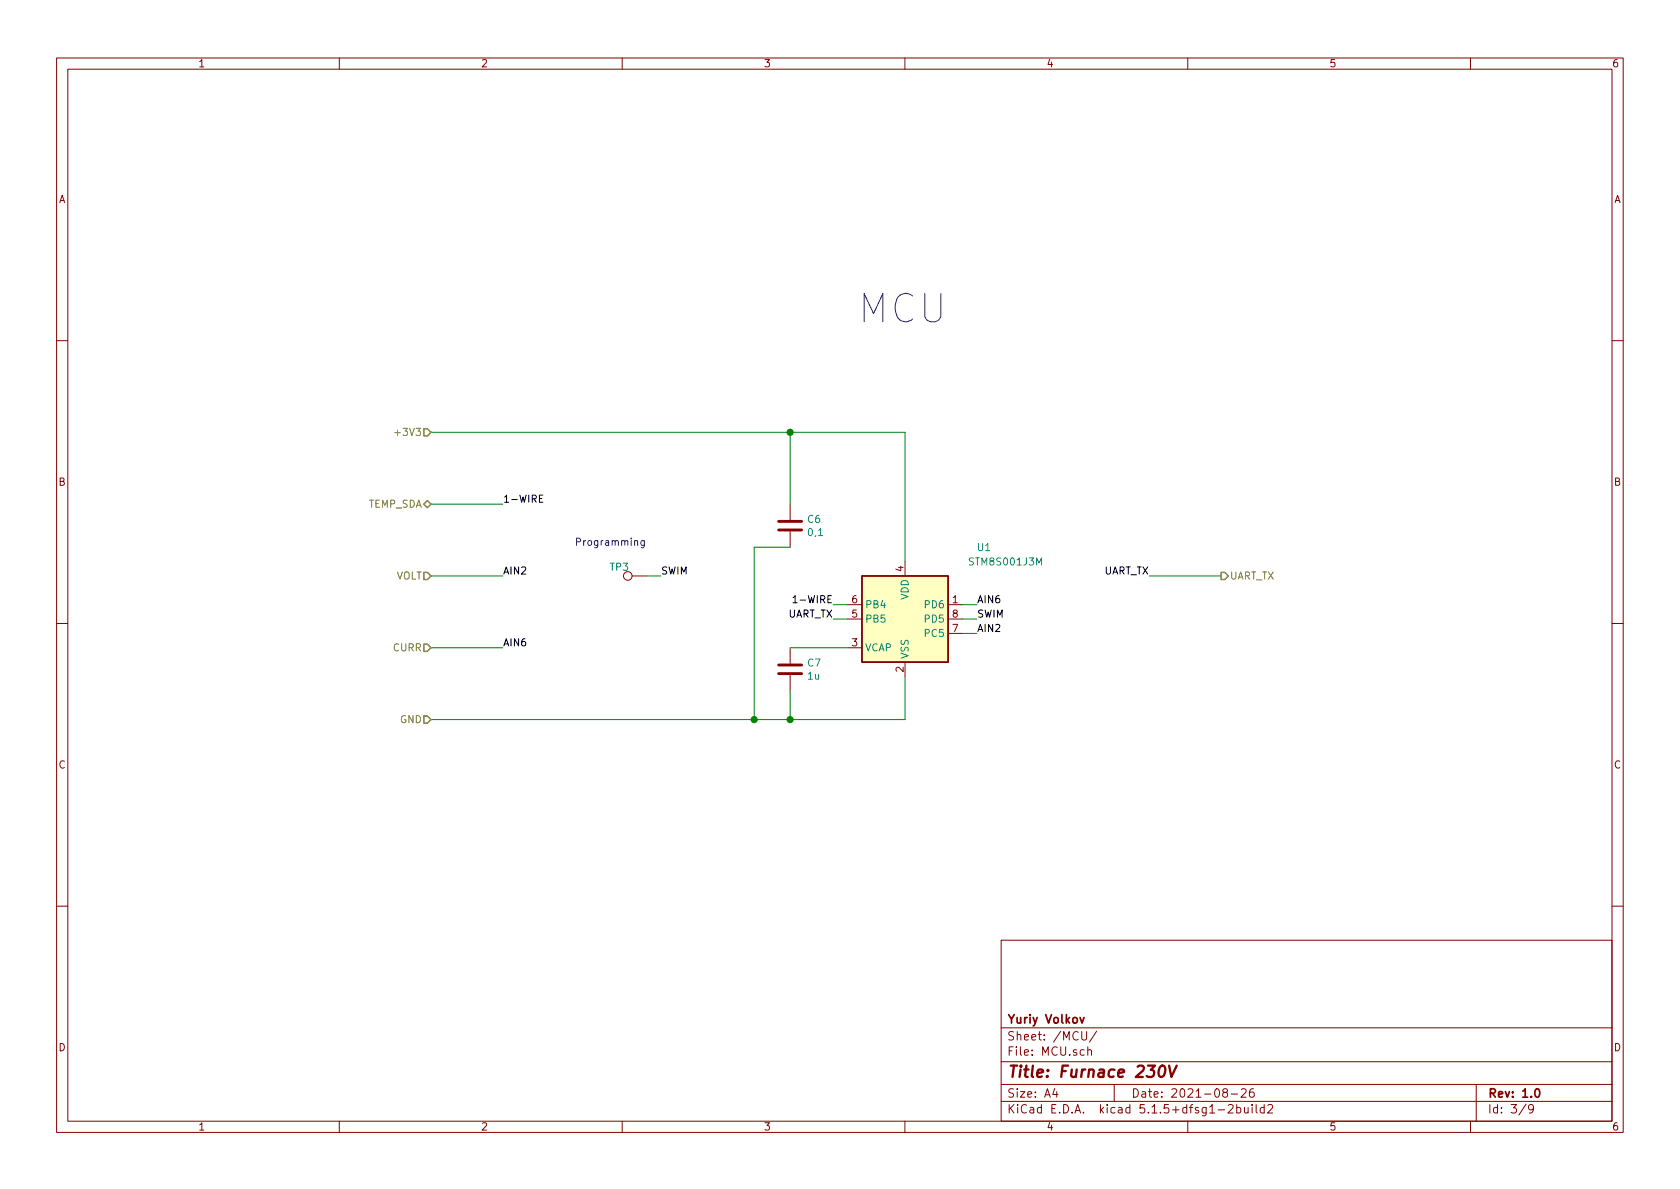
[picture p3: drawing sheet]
<svg xmlns="http://www.w3.org/2000/svg" width="297mm" height="210mm" viewBox="0 0 297 210" stroke-linecap="round" stroke-linejoin="round" font-family="sans-serif">
<g fill="none" stroke="#840000" stroke-width=".18">
<path d="M10 10.3h277v189.9h-277zM12 12.2h273v186.1h-273zM60 10.3v1.9M110 10.3v1.9M160 10.3v1.9M210 10.3v1.9M260 10.3v1.9M10 60.2h2M285 60.2h2M139.7 89.1v2.8M139.7 94v2.8M160 99.3v2.5"/>
<path d="M10 110.3h2M111.8 101.8h2.5M139.7 114.5v2.8M139.7 119.4v2.8M149.9 106.9h2.5M149.9 114.5h2.5M149.9 109.5h2.5M160 117.1v2.5M167.6 106.9h2.6M167.6 109.5h2.6M167.6 112h2.6M285 110.3h2"/>
<path d="M10 160.2h2M177 166.3h108v32h-108zM285 160.2h2M60 198.3v1.9M110 198.3v1.9M160 198.3v1.9M177 194.8h108M177 191.8h108M177 187.8h108M177 181.8h108M186.5 192.5l-.4 1h1M186.8 193v1"/>
<path d="M191.3 182.4v1.2l.3 .3h.2l.3-.3v-1.2M192.3 185.7h.1a.37 .37 0 0 1 .6 .1v.8M192.3 185.1v1.5M193.9 182.3l-1.3 2M197 191.8v3M210 198.3v1.9M215.4 196.3h1.1M216.5 193.2l-.3-.3 .1-.2a.48 .48 0 0 1 .6-.1l.1 .2-.1 .3-.6 .1a.48 .48 0 0 0 0 .7l.2 .1 .5-.1v-.4l-.2-.3M217.2 195.5l.2-.2h.4l.2 .5-.9 1h.9M217.7 193.5h1.1M218.7 195.9l.4-.1 .3 .3-.1 .6h-.6M218.7 195.3v1.5"/>
<path d="M219.5 192.7l.2-.2h.3l.3 .2v.3v.2l-.9 .8h.9M220 195.8l.1 .9 .3 .1 .3-.1M220.7 195.8v1M221.4 195.3v.2M221.4 195.8v1M221.6 192.5a.59 .59 0 0 0-.7 .7l.1 .7 .2 .1 .5-.1 .1-.5-.2-.2-.4-.1-.3 .3M222.1 195.3v1.3l.2 .2M223.5 195.9l-.4-.1-.3 .3 .1 .6 .2 .1 .4-.1M223.5 195.3v1.5M224.2 195.5l.2-.2h.3l.3 .5-.9 1h.9M260 198.3v1.9M261 191.8v6.5"/>
<path d="M269.8 195.2l-1.2 2M271.1 196l-.3 .3-.4-.1-.1-.2v-.4l.1-.2 .4-.1 .2 .2a1.19 1.19 0 0 1-.2 1.2l-.4 .1"/>
<circle cx="111" cy="101.8" r=".76"/>
</g>
<path d="M191 179.9l.3 1 .4-1M271.5 192.7l.2-.2a.81 .81 0 0 1 .6 .6 .81 .81 0 0 1-.3 .8l-.1 .1a.79 .79 0 0 1-.4-1.3z" fill="none" stroke="#840000" stroke-width=".3"/>
<path d="M205.2 188.6a.45 .45 0 0 1 .4-.2 .45 .45 0 0 1 .4 .4 1.15 1.15 0 0 1-.8 1.6l-.2-.1a1.5 1.5 0 0 1 .2-1.7zM206.7 188.4l.4 2 1-2" fill="none" stroke="#840000" stroke-width=".41"/>
<path d="M137.7 93.7h4M137.7 92.2h4M137.7 119.1h4M137.7 117.6h4" fill="none" stroke="#840000" stroke-width=".51"/>
<path d="M152.4 101.8h15.2v15.3h-15.2z" fill="#ffffc2" stroke="#ffffc2" stroke-width=".18"/>
<path d="M152.4 101.8h15.2v15.3h-15.2z" fill="none" stroke="#840000" stroke-width=".25"/>
<g fill="none" stroke="#008400" stroke-width=".18">
<path d="M76.2 76.4h83.8v22.9M139.7 76.4v12.7M76.2 89.1h12.7M139.7 96.8h-6.4v30.4M76.2 101.8h12.7M76.2 114.5h12.7M114.3 101.8h2.5M139.7 114.5h10.2M147.3 106.9h2.6M147.3 109.5h2.6M160 119.6v7.6h-83.8M170.2 106.9h2.5"/>
<path d="M170.2 109.5h2.5M170.2 112h2.5M203.2 101.8h12.7M139.7 122.2v5"/>
</g>
<path d="M74.9 75.8h.7l.6 .6-.6 .7h-.7zM74.9 89.1l.7-.6 .6 .6-.6 .7zM74.9 101.2h.7l.6 .6-.6 .7h-.7zM74.9 113.9h.7l.6 .6-.6 .7h-.7zM215.9 101.2h.6l.7 .6-.7 .7h-.6zM74.9 126.6h.7l.6 .6-.6 .7h-.7z" fill="none" stroke="#848400" stroke-width=".25"/>
<path d="M69.8 76.5h1" fill="none" stroke="#848400" stroke-width=".18"/>
<path d="M95.4 88.2h.4M96 87.5h-.6v1.3h.6M140.2 105.7l.4-.4v1.3M140.2 106.6h.7" fill="none" stroke="#000" stroke-width=".18"/>
<path d="M101.9 95.8h.6l.2-.2-.1-.3-.2-.1h-.5v1.2" fill="none" stroke="#0000c2" stroke-width=".18"/>
<g fill="#008400" stroke="#008400" stroke-width=".25">
<circle cx="139.7" cy="76.4" r=".51"/>
<circle cx="133.4" cy="127.2" r=".51"/>
<circle cx="139.7" cy="127.2" r=".51"/>
</g>
<text font-size="7" fill="#0000c2" x="151.8" y="57.1">MCU</text>
<text font-size="2.8" fill="#840000" x="178" y="190.5">Title: Furnace 230V</text>
<g font-size="2.1" fill="#840000">
<text x="178" y="184">Sheet: /MCU/</text>
<text x="178" y="181">Yuriy Volkov</text>
<text x="178" y="186.7">File: MCU.sch</text>
<text x="178" y="196.9">KiCad E.D.A. kicad 5.1.5+dfsg1-2build2</text>
<text x="178" y="194.1">Size: A4</text>
<text x="200" y="194.1">Date: 2021-08-26</text>
<text x="263" y="194.1">Rev: 1.0</text>
<text x="263" y="196.9">Id: 3/9</text>
</g>
<g font-size="1.8" fill="#840000">
<text x="35" y="11.9">1</text>
<text x="85" y="11.9">2</text>
<text x="135" y="11.9">3</text>
<text x="185" y="11.9">4</text>
<text x="235" y="11.9">5</text>
<text x="285" y="11.9">6</text>
<text x="10.4" y="35.9">A</text>
<text x="285.4" y="35.9">A</text>
<text x="10.4" y="85.9">B</text>
<text x="285.4" y="85.9">B</text>
<text x="159.8" y="101.1" transform="rotate(-90 159.8 101.1)">4</text>
<text x="150.6" y="106.7">6</text>
<text x="168.4" y="106.7">1</text>
<text x="150.6" y="109.2">5</text>
<text x="168.4" y="111.8">7</text>
<text x="168.4" y="109.2">8</text>
<text x="150.6" y="114.3">3</text>
<text x="159.8" y="118.8" transform="rotate(-90 159.8 118.8)">2</text>
<text x="10.4" y="135.9">C</text>
<text x="285.4" y="135.9">C</text>
<text x="10.4" y="185.9">D</text>
<text x="285.4" y="185.9">D</text>
<text x="35" y="199.9">1</text>
<text x="85" y="199.9">2</text>
<text x="135" y="199.9">3</text>
<text x="185" y="199.9">4</text>
<text x="235" y="199.9">5</text>
<text x="285" y="199.9">6</text>
</g>
<g font-size="1.8" fill="#848400">
<text x="70.5" y="77.1">+3V3</text>
<text x="65" y="89.8">TEMP_SDA</text>
<text x="70" y="102.5">VOLT</text>
<text x="217.4" y="102.5">UART_TX</text>
<text x="69.6" y="115.2">CURR</text>
<text x="70.7" y="127.9">GND</text>
</g>
<g font-size="1.8">
<text x="88.9" y="88.9">1-WIRE</text>
<text x="88.9" y="101.6">AIN2</text>
<text x="116.8" y="101.6">SWIM</text>
<text x="195" y="101.6">UART_TX</text>
<text x="141.1" y="106.7">1-WIRE</text>
<text x="172.7" y="106.7">AIN6</text>
<text x="139.2" y="109.2">UART_TX</text>
<text x="172.7" y="109.2">SWIM</text>
<text x="172.7" y="111.8">AIN2</text>
<text x="88.9" y="114.3">AIN6</text>
</g>
<g font-size="1.8" fill="#008484">
<text x="142.8" y="92.5">C6</text>
<text x="143" y="94.8">0,1</text>
<text x="107.9" y="100.9">TP3</text>
<text x="171.7" y="100">STM8S001J3M</text>
<text x="172.9" y="97.5">U1</text>
<text x="152.9" y="107.6">PB4</text>
<text x="160.7" y="106.1" transform="rotate(-90 160.7 106.1)">VDD</text>
<text x="163.7" y="107.6">PD6</text>
<text x="152.9" y="110.1">PB5</text>
<text x="163.7" y="112.6">PC5</text>
<text x="163.7" y="110.1">PD5</text>
<text x="142.8" y="117.9">C7</text>
<text x="152.9" y="115.2">VCAP</text>
<text x="160.7" y="116.6" transform="rotate(-90 160.7 116.6)">VSS</text>
<text x="142.8" y="120.2">1u</text>
</g>
<text font-size="1.8" fill="#0000c2" x="102.8" y="96.5">Programming</text>
</svg>
